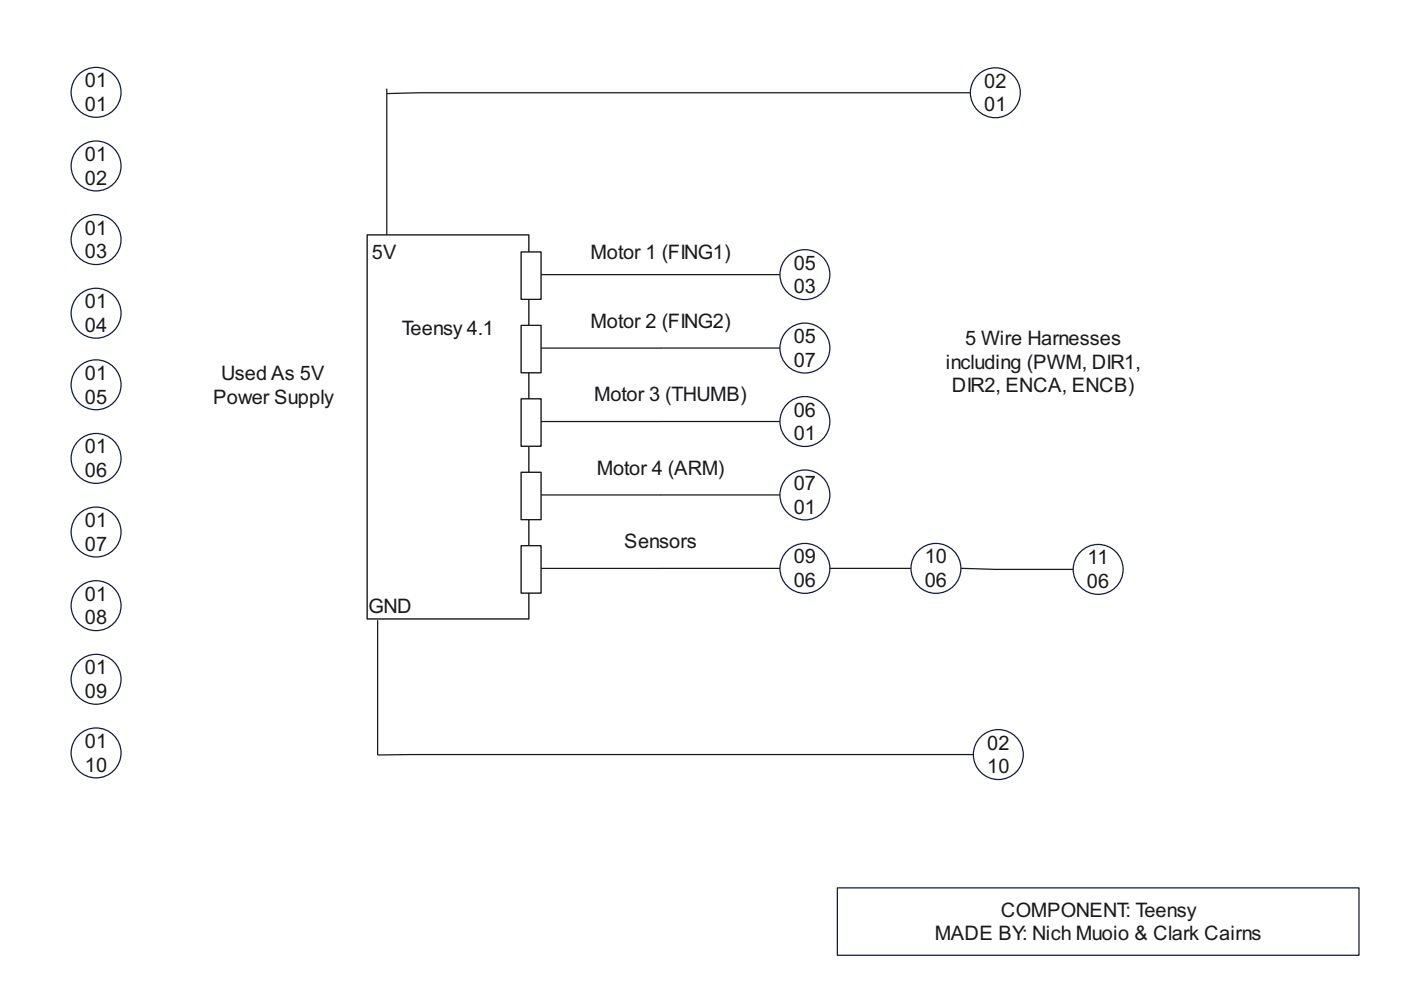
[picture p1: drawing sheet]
<svg xmlns="http://www.w3.org/2000/svg" width="297mm" height="210mm" viewBox="0 0 297 210" stroke-linecap="round" stroke-linejoin="round" font-family="sans-serif">
<circle cx="20.4" cy="19.6" r="5.3" fill="none" stroke="#101843" stroke-width=".26"/>
<circle cx="20.4" cy="35.2" r="5.3" fill="#fff"/>
<circle cx="20.4" cy="35.2" r="5.3" fill="none" stroke="#101843" stroke-width=".26"/>
<circle cx="20.4" cy="50.8" r="5.3" fill="#fff"/>
<circle cx="20.4" cy="50.8" r="5.3" fill="none" stroke="#101843" stroke-width=".26"/>
<circle cx="20.4" cy="66.4" r="5.3" fill="#fff"/>
<circle cx="20.4" cy="66.4" r="5.3" fill="none" stroke="#101843" stroke-width=".26"/>
<circle cx="20.4" cy="81.6" r="5.3" fill="#fff"/>
<circle cx="20.4" cy="81.6" r="5.3" fill="none" stroke="#101843" stroke-width=".26"/>
<circle cx="20.4" cy="97.2" r="5.3" fill="#fff"/>
<circle cx="20.4" cy="97.2" r="5.3" fill="none" stroke="#101843" stroke-width=".26"/>
<circle cx="20.4" cy="112.8" r="5.3" fill="#fff"/>
<circle cx="20.4" cy="112.8" r="5.3" fill="none" stroke="#101843" stroke-width=".26"/>
<circle cx="20.4" cy="128.4" r="5.3" fill="#fff"/>
<circle cx="20.4" cy="128.4" r="5.3" fill="none" stroke="#101843" stroke-width=".26"/>
<circle cx="20.4" cy="144" r="5.3" fill="#fff"/>
<circle cx="20.4" cy="144" r="5.3" fill="none" stroke="#101843" stroke-width=".26"/>
<circle cx="20.4" cy="159.6" r="5.3" fill="#fff"/>
<circle cx="20.4" cy="159.6" r="5.3" fill="none" stroke="#101843" stroke-width=".26"/>
<path d="M177.5 188.3h110.6v14.2h-110.6z" fill="#fff"/>
<path d="M177.5 188.3h110.6v14.2h-110.6z" fill="none" stroke="#101843" stroke-width=".26"/>
<path d="M77.8 49.8h34.3v81.4h-34.3z" fill="#fff"/>
<path d="M77.8 49.8h34.3v81.4h-34.3z" fill="none" stroke="#000" stroke-width=".26"/>
<path d="M205.7 19.7h-116.8l-6.9 .1" fill="none" stroke="#191919" stroke-width=".26"/>
<circle cx="211" cy="19.7" r="5.3" fill="#fff"/>
<circle cx="211" cy="19.7" r="5.3" fill="none" stroke="#101843" stroke-width=".26"/>
<circle cx="211.7" cy="160" r="5.3" fill="#fff"/>
<circle cx="211.7" cy="160" r="5.3" fill="none" stroke="#101843" stroke-width=".26"/>
<path d="M110.5 53.4h4.2v10.1h-4.2z" fill="#fff"/>
<path d="M110.5 53.4h4.2v10.1h-4.2z" fill="none" stroke="#000" stroke-width=".26"/>
<path d="M165.4 58.2h-50.7" fill="none" stroke="#191919" stroke-width=".26"/>
<circle cx="170.7" cy="58.2" r="5.3" fill="#fff"/>
<circle cx="170.7" cy="58.2" r="5.3" fill="none" stroke="#101843" stroke-width=".26"/>
<path d="M110.5 69h4.2v10h-4.2z" fill="#fff"/>
<path d="M110.5 69h4.2v10h-4.2z" fill="none" stroke="#000" stroke-width=".26"/>
<path d="M165.4 73.8h-50.7" fill="none" stroke="#191919" stroke-width=".26"/>
<circle cx="170.7" cy="73.8" r="5.3" fill="#fff"/>
<circle cx="170.7" cy="73.8" r="5.3" fill="none" stroke="#101843" stroke-width=".26"/>
<path d="M110.5 84.6h4.2v10h-4.2z" fill="#fff"/>
<path d="M110.5 84.6h4.2v10h-4.2z" fill="none" stroke="#000" stroke-width=".26"/>
<path d="M165.4 89.4h-50.7" fill="none" stroke="#191919" stroke-width=".26"/>
<circle cx="170.7" cy="89.4" r="5.3" fill="#fff"/>
<circle cx="170.7" cy="89.4" r="5.3" fill="none" stroke="#101843" stroke-width=".26"/>
<path d="M110.5 100.1h4.2v10.1h-4.2z" fill="#fff"/>
<path d="M110.5 100.1h4.2v10.1h-4.2z" fill="none" stroke="#000" stroke-width=".26"/>
<path d="M165.4 104.9h-50.7" fill="none" stroke="#191919" stroke-width=".26"/>
<circle cx="170.7" cy="104.9" r="5.3" fill="#fff"/>
<circle cx="170.7" cy="104.9" r="5.3" fill="none" stroke="#101843" stroke-width=".26"/>
<path d="M110.5 115.7h4.2v10.1h-4.2z" fill="#fff"/>
<path d="M110.5 115.7h4.2v10.1h-4.2z" fill="none" stroke="#000" stroke-width=".26"/>
<path d="M165.4 120.5h-50.7" fill="none" stroke="#191919" stroke-width=".26"/>
<circle cx="170.7" cy="120.5" r="5.3" fill="#fff"/>
<circle cx="170.7" cy="120.5" r="5.3" fill="none" stroke="#101843" stroke-width=".26"/>
<path d="M82 18.8v31M80.1 131.5v28.6l126.3-.1" fill="none" stroke="#191919" stroke-width=".26"/>
<circle cx="198.4" cy="120.5" r="5.3" fill="#fff"/>
<circle cx="198.4" cy="120.5" r="5.3" fill="none" stroke="#101843" stroke-width=".26"/>
<circle cx="232.8" cy="120.7" r="5.3" fill="#fff"/>
<circle cx="232.8" cy="120.7" r="5.3" fill="none" stroke="#101843" stroke-width=".26"/>
<path d="M175.9 120.5h17.2M203.7 120.5l7.4 .2h16.4" fill="none" stroke="#191919" stroke-width=".26"/>
<g font-size="4.2" fill="#191919">
<text x="18" y="18.5">01</text>
<text x="18" y="23.5">01</text>
<text x="208.6" y="18.6">02</text>
<text x="208.6" y="23.6">01</text>
<text x="18" y="34.1">01</text>
<text x="18" y="39.2">02</text>
<text x="18" y="49.7">01</text>
<text x="18" y="54.8">03</text>
<text x="78.8" y="54.9">5V</text>
<text x="125.2" y="54.9">Motor 1 (FING1)</text>
<text x="168.3" y="57.2">05</text>
<text x="18" y="65.4">01</text>
<text x="168.3" y="62.2">03</text>
<text x="18" y="70.4">04</text>
<text x="85.2" y="71">Teensy 4.1</text>
<text x="125.2" y="69.5">Motor 2 (FING2)</text>
<text x="168.3" y="72.7">05</text>
<text x="168.3" y="77.8">07</text>
<text x="204.6" y="73.1">5 Wire Harnesses</text>
<text x="18" y="80.5">01</text>
<text x="46.9" y="80.5">Used As 5V</text>
<text x="200.5" y="78.2">including (PWM, DIR1,</text>
<text x="201.8" y="83.2">DIR2, ENCA, ENCB)</text>
<text x="18" y="85.6">05</text>
<text x="45.2" y="85.6">Power Supply</text>
<text x="126" y="85">Motor 3 (THUMB)</text>
<text x="168.3" y="88.3">06</text>
<text x="168.3" y="93.3">01</text>
<text x="18" y="96.1">01</text>
<text x="18" y="101.2">06</text>
<text x="126.5" y="100.6">Motor 4 (ARM)</text>
<text x="168.3" y="103.9">07</text>
<text x="18" y="111.7">01</text>
<text x="168.3" y="108.9">01</text>
<text x="18" y="116.8">07</text>
<text x="132.4" y="116.2">Sensors</text>
<text x="168.3" y="119.5">09</text>
<text x="196.1" y="119.5">10</text>
<text x="230.6" y="119.7">11</text>
<text x="168.3" y="124.5">06</text>
<text x="196.1" y="124.5">06</text>
<text x="230.5" y="124.7">06</text>
<text x="18" y="127.4">01</text>
<text x="78.1" y="129.9">GND</text>
<text x="18" y="132.4">08</text>
<text x="18" y="143">01</text>
<text x="18" y="148">09</text>
<text x="18" y="158.6">01</text>
<text x="209.3" y="158.9">02</text>
<text x="18" y="163.6">10</text>
<text x="209.3" y="164">10</text>
<text x="212.2" y="194.3">COMPONENT: Teensy</text>
<text x="198.2" y="199.4">MADE BY: Nich Muoio &amp; Clark Cairns</text>
</g>
</svg>
